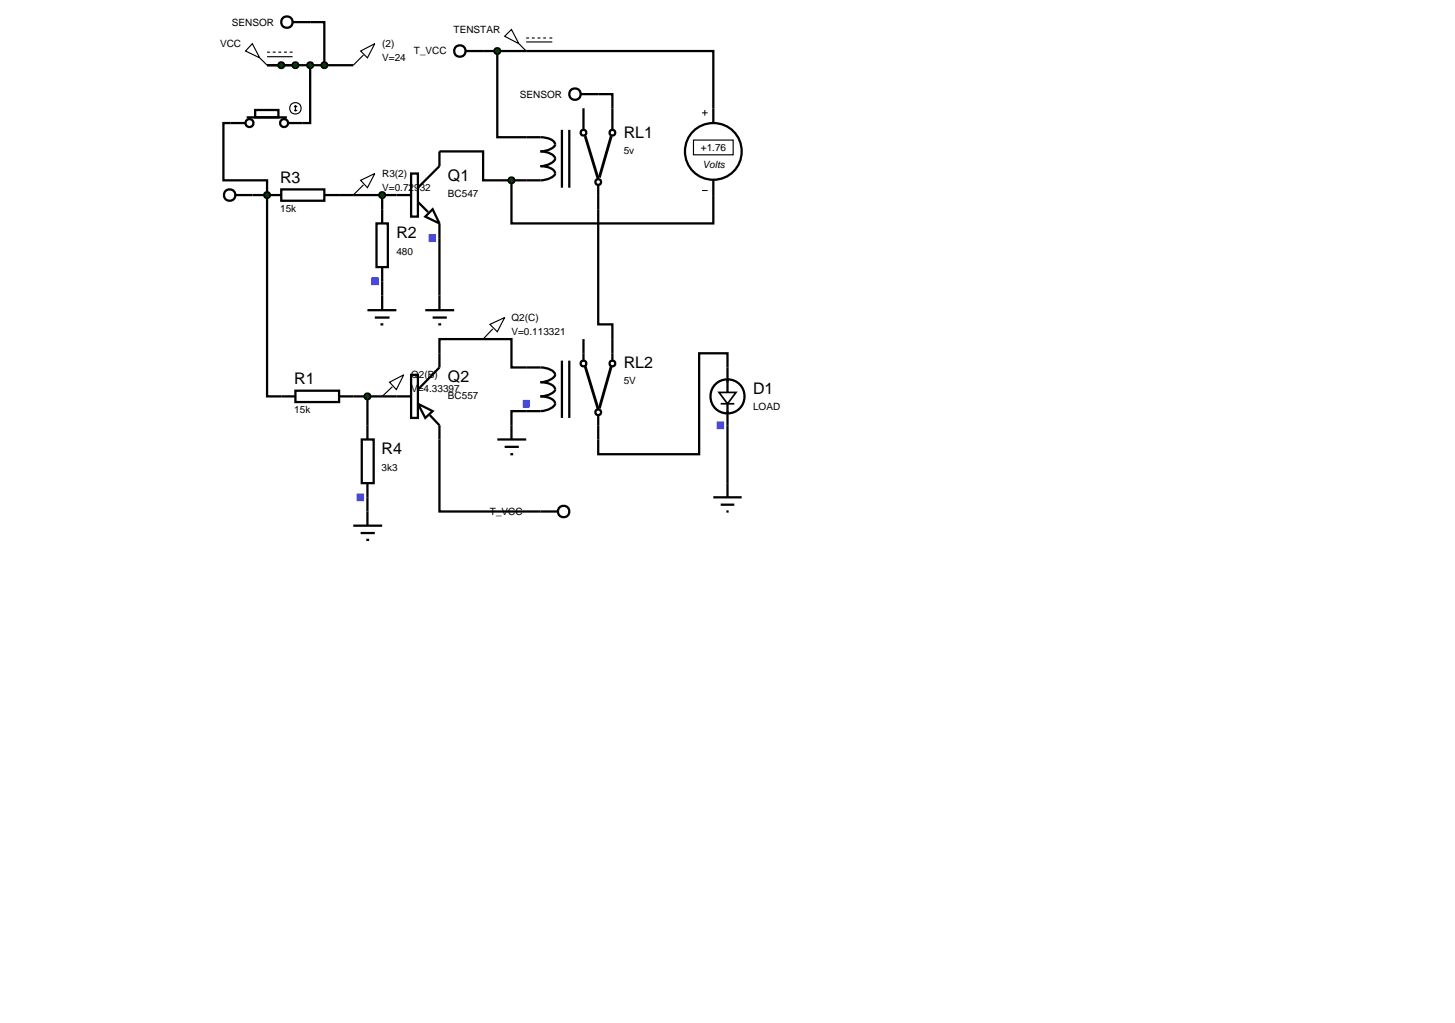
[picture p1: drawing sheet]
<svg xmlns="http://www.w3.org/2000/svg" width="257mm" height="180mm" viewBox="0 0 257 180" stroke-linecap="round" stroke-linejoin="round" font-family="sans-serif">
<g fill="none" stroke="#000" stroke-width=".4">
<path d="M47.1 11.5h15.2M54.7 11.5v10.2h-1.3M54.7 3.9h2.5v7.6M85.2 9h40.6v10.1M87.7 9v15.2h5.1a8.7 8.7 0 0 1 4.3 .3 .9 .9 0 0 1 .7 1.3 3.3 3.3 0 0 1-2.5 .9 3.3 3.3 0 0 1 2.5 1l.1 .3a2.79 2.79 0 0 1-2.6 1.3 3.2 3.2 0 0 1 2.5 .9l.1 .4a2.77 2.77 0 0 1-2.6 1.2h-5.1M102.9 19.1v3.8M105.5 16.6h2.5v6.3M40.7 21.7h-1.3v10.1h7.7v38.1h2.5M41.5 34.4h8.1M49.6 33.4h7.6v2h-7.6zM57.2 34.4h15.3M66.4 39.4h2v7.7h-2z"/>
<path d="M67.4 34.4v5M72.5 30.6h1.2v7.6h-1.2zM73.7 35.6l1.8 1.8M75 38.2l1.3-1.3 1.2 2.5zM77.5 39.4v15.3M90.2 31.8h-5v-5.1h-7.7v2.6l-3.8 3.8M90.2 31.8v7.6h35.6v-5M99.1 22.9v10.2M100.4 22.9v10.2M105.5 32.6v24.6h2.5v2.6M64.8 54.7h5.1M66.1 56h2.6"/>
<path d="M67.1 57.2h.5M67.4 47.1v7.6M75 54.7h5.1M76.3 56h2.5M77.3 57.2h.5M62.3 69.9h7.6M64.8 69.9v5.1M77.5 77.5v12.7h17.8M77.5 62.3v-2.5h12.7v5h2.6M92.8 72.5h-2.6v2.5M128.3 64.8v-2.5h-5v17.8h-17.8v-2.6M128.3 75v10.2"/>
<path d="M64.8 87.7v2.5"/>
<circle cx="40.5" cy="34.4" r="1.01"/>
<circle cx="102.9" cy="23.4" r=".51"/>
<circle cx="105.5" cy="32.1" r=".51"/>
<circle cx="108" cy="23.4" r=".51"/>
</g>
<g fill="none" stroke="#4040ff" stroke-width=".18">
<path d="M65.5 49h1.3M65.5 49.1h1.3M65.5 49.2h1.3M65.5 49.3h1.3M65.5 49.4h1.3M65.5 49.5h1.3M65.5 49.6h1.3M65.5 49.7h1.3M65.5 49.8h1.3M65.5 49.9h1.3M65.5 50h1.3M65.5 50.1h1.3"/>
<path d="M65.5 50.2h1.3M75.6 41.4h1.3M75.6 41.5h1.3M75.6 41.6h1.3M75.6 41.7h1.3M75.6 41.8h1.3M75.6 41.9h1.3M75.6 42h1.3M75.6 42.1h1.3M75.6 42.2h1.3M75.6 42.3h1.3M75.6 42.4h1.3"/>
<path d="M75.6 42.5h1.3M75.6 42.6h1.3"/>
</g>
<path d="M103.2 24l2.3 7.6M107.8 24l-2.1 7.3" fill="none" stroke="#000" stroke-width=".5"/>
<path d="M67.1 34l.3-.1-.5 .5zM67.4 33.9l.3 .1 .2 .4zM67.4 34.9l.5-.5-.2 .4zM66.9 34.4l.5 .5-.4-.2z" fill="#004000" stroke="#000" stroke-width=".4"/>
<path d="M67.4 33.9l.5 .5-.5 .5-.5-.5z" fill="#004000"/>
<g fill="none" stroke="#000" stroke-width=".4">
<path d="M45 19.4h4.1v1.3h-4.1zM40.7 21.7h2.6M43.5 20.7h7.1M50.9 21.7h2.5"/>
<circle cx="44" cy="21.7" r=".7"/>
<circle cx="50.1" cy="21.7" r=".7"/>
</g>
<g fill="none" stroke="#000" stroke-width=".2">
<path d="M51.9 19.4l.2 .2M52.1 18.6v1M52.1 18.6l-.2 .3M52.1 18.6l.3 .3M52.4 19.4l-.3 .2"/>
<circle cx="52.1" cy="19.1" r="1.01"/>
</g>
<g fill="#004000" stroke="#000" stroke-width=".4">
<path d="M54.3 11.2l.4-.2-.5 .5zM54.7 11l.3 .1 .2 .4zM55.2 11.5l-.2 .4-.3 .1zM54.2 11.5l.5 .5-.4-.2z"/>
<path d="M46.7 34.1l.4-.2-.5 .5zM47.1 33.9l.4 .2 .1 .3zM47.1 34.9l.5-.5-.1 .3zM46.6 34.4l.5 .5-.3-.1z"/>
</g>
<g fill="#004000">
<path d="M54.2 11.5l.5-.5 .5 .5-.5 .5z"/>
<path d="M46.6 34.4l.5-.5 .5 .5-.5 .5z"/>
</g>
<path d="M44.5 7.7l1.3 2.5-2.5-1.2zM45.8 10.2l1.3 1.3M47.1 9.2h.5M47.1 10h4.5M48.1 9.2h.5M49.1 9.2h.5M50.1 9.2h.5M51.1 9.2h.5M122.3 24.7h7v2.6h-7z" fill="none" stroke="#000" stroke-width=".2"/>
<g fill="none" stroke="#000" stroke-width=".4">
<path d="M125.8 19.1v2.6M125.8 31.8v2.6"/>
<circle cx="125.8" cy="26.7" r="5"/>
</g>
<path d="M123.8 19.9h1M124.3 19.4v1M123.8 33.6h1" fill="none" stroke="#000" stroke-width=".18"/>
<path d="M89.9 31.4l.3-.1-.5 .5zM90.2 31.3l.4 .2 .1 .3zM90.2 32.3l.5-.5-.1 .3zM89.7 31.8l.5 .5-.4-.2z" fill="#004000" stroke="#000" stroke-width=".4"/>
<path d="M90.2 31.3l.5 .5-.5 .5-.5-.5z" fill="#004000"/>
<path d="M63.6 9l2.5-1.3-1.3 2.5zM64.1 9.7l-1.8 1.8M90.2 5.2l1.3 2.5-2.5-1.3zM91.5 7.7l1.3 1.3M92.8 6.7h.5M92.8 7.4h4.6M93.8 6.7h.5M94.8 6.7h.5M95.8 6.7h.5M96.9 6.7h.5M63.6 31.8l2.5-1.2-1.3 2.5zM64.1 32.6l-1.8 1.8" fill="none" stroke="#000" stroke-width=".2"/>
<g fill="none" stroke="#000" stroke-width=".4">
<path d="M82.1 9h3.1M102.9 59.8v3.8M108 59.8v3.8M69.9 69.9h2.6M72.5 66.1h1.2v7.6h-1.2zM73.7 71.2l2.6 1.3-1.3 1.2zM75.8 73.2l1.7 1.8v2.5M77.5 62.3v2.5l-3.8 3.9M87.7 77.5h5.1M89 78.8h2.5M90.2 75v2.5M92.8 64.8a8 8 0 0 1 4.3 .4 .89 .89 0 0 1 .7 1.2 3.3 3.3 0 0 1-2.5 1 3.2 3.2 0 0 1 2.5 .9l.1 .4a2.77 2.77 0 0 1-2.6 1.2 3.2 3.2 0 0 1 2.5 .9 .9 .9 0 0 1-.7 1.2 6.9 6.9 0 0 1-4.3 .5"/>
<path d="M99.1 63.6v10.1M100.4 63.6v10.1M105.5 73.2v4.3M90 80.1h.5M95.3 90.2h3.1"/>
<circle cx="81.1" cy="9" r="1.01"/>
<circle cx="102.9" cy="64.1" r=".51"/>
<circle cx="105.5" cy="72.7" r=".51"/>
<circle cx="108" cy="64.1" r=".51"/>
<circle cx="99.4" cy="90.2" r="1.01"/>
</g>
<path d="M103.2 64.6l2.3 7.6M107.8 64.6l-2.1 7.4" fill="none" stroke="#000" stroke-width=".5"/>
<g fill="none" stroke="#4040ff" stroke-width=".18">
<path d="M92.2 70.6h1.2M92.2 70.7h1.2M92.2 70.8h1.2M92.2 70.9h1.2M92.2 71h1.2M92.2 71.1h1.2M92.2 71.2h1.2M92.2 71.3h1.2M92.2 71.4h1.2M92.2 71.5h1.2M92.2 71.6h1.2M92.2 71.7h1.2"/>
<path d="M92.2 71.8h1.2"/>
</g>
<g fill="#004000" stroke="#000" stroke-width=".4">
<path d="M87.4 8.6l.3-.1-.5 .5zM87.7 8.5l.4 .2 .1 .3zM87.7 9.5l.5-.5-.2 .4zM87.2 9l.5 .5-.4-.2z"/>
<path d="M49.2 11.2l.4-.2-.5 .5zM49.6 11l.3 .1 .2 .4zM50.1 11.5l-.1 .3-.4 .2zM49.1 11.5l.5 .5-.4-.2z"/>
<path d="M51.7 11.2l.4-.2-.5 .5zM52.1 11l.4 .2 .1 .3zM52.6 11.5l-.1 .3-.4 .2zM51.6 11.5l.5 .5-.4-.2z"/>
</g>
<g fill="#004000">
<path d="M87.7 8.5l.5 .5-.5 .5-.5-.5z"/>
<path d="M49.1 11.5l.5-.5 .5 .5-.5 .5z"/>
<path d="M51.6 11.5l.5-.5 .5 .5-.5 .5z"/>
</g>
<path d="M49.6 69.9h2.5M52.1 68.9h7.7v2h-7.7zM59.8 69.9h2.5M63.8 77.5h2.1v7.7h-2.1zM64.8 75v2.5M64.8 85.2v2.5" fill="none" stroke="#000" stroke-width=".4"/>
<g fill="none" stroke="#4040ff" stroke-width=".18">
<path d="M62.9 87.1h1.3M62.9 87.2h1.3M62.9 87.3h1.3M62.9 87.4h1.3M62.9 87.5h1.3M62.9 87.6h1.3M62.9 87.7h1.3M62.9 87.8h1.3M62.9 87.9h1.3M62.9 88h1.3M62.9 88.1h1.3M62.9 88.2h1.3"/>
<path d="M62.9 88.3h1.3"/>
</g>
<path d="M64.5 69.5l.3-.1-.5 .5zM64.8 69.4l.4 .2 .1 .3zM64.8 70.4l.5-.5-.1 .3zM64.3 69.9l.5 .5-.4-.2z" fill="#004000" stroke="#000" stroke-width=".4"/>
<path d="M64.8 69.4l.5 .5-.5 .5-.5-.5z" fill="#004000"/>
<g fill="none" stroke="#000" stroke-width=".4">
<path d="M51.6 3.9h3.1M128.3 64.8v4.4M128.3 71.2v3.8M62.3 92.7h5.1M63.6 94h2.5M64.6 95.2h.5M64.8 90.2v2.5"/>
<circle cx="50.6" cy="3.9" r="1.01"/>
<circle cx="128.3" cy="69.9" r="3"/>
</g>
<path d="M86.4 57.2l2.6-1.2-1.3 2.5zM86.9 58l-1.7 1.8M68.7 67.4l2.5-1.3-1.3 2.6zM69.2 68.2l-1.8 1.7" fill="none" stroke="#000" stroke-width=".2"/>
<path d="M126.8 69.2h3l-1.5 2zM127.1 71.2h2.4" fill="none" stroke="#000" stroke-width=".3"/>
<g fill="none" stroke="#4040ff" stroke-width=".18">
<path d="M126.4 74.4h1.3M126.4 74.5h1.3M126.4 74.6h1.3M126.4 74.7h1.3M126.4 74.8h1.3M126.4 74.9h1.3M126.4 75h1.3M126.4 75.1h1.3M126.4 75.2h1.3M126.4 75.3h1.3M126.4 75.4h1.3M126.4 75.5h1.3"/>
<path d="M126.4 75.6h1.3"/>
</g>
<path d="M56.8 11.2l.4-.2-.5 .5zM57.2 11l.4 .2 .1 .3zM57.7 11.5l-.1 .3-.4 .2zM56.7 11.5l.5 .5-.4-.2z" fill="#004000" stroke="#000" stroke-width=".4"/>
<path d="M56.7 11.5l.5-.5 .5 .5-.5 .5z" fill="#004000"/>
<g fill="none" stroke="#000" stroke-width=".4">
<path d="M102.4 16.6h3.1M125.8 87.7h5M127.1 89h2.4M128.1 90.2h.4M128.3 85.2v2.5"/>
<circle cx="101.4" cy="16.6" r="1.01"/>
</g>
<g font-size="2.8">
<text x="110" y="24.3">RL1</text>
<text x="49.4" y="32.3">R3</text>
<text x="79" y="31.9">Q1</text>
<text x="69.9" y="42">R2</text>
<text x="110" y="64.9">RL2</text>
<text x="51.9" y="67.8">R1</text>
<text x="79" y="67.4">Q2</text>
<text x="132.8" y="69.5">D1</text>
<text x="67.3" y="80.1">R4</text>
</g>
<g font-size="1.8">
<text x="40.9" y="4.5">SENSOR</text>
<text x="80" y="5.8">TENSTAR</text>
<text x="38.8" y="8.3">VCC</text>
<text x="67.4" y="8.3">(2)</text>
<text x="67.4" y="10.8">V=24</text>
<text x="73" y="9.6">T_VCC</text>
<text x="91.7" y="17.2">SENSOR</text>
<text x="110" y="27.1">5v</text>
<text x="123.6" y="26.6">+1.76</text>
<text x="123.9" y="29.6">Volts</text>
<text x="67.4" y="31.2">R3(2)</text>
<text x="67.4" y="33.6">V=0.72932</text>
<text x="79" y="34.7">BC547</text>
<text x="49.4" y="37.4">15k</text>
<text x="69.9" y="44.9">480</text>
<text x="90.2" y="56.6">Q2(C)</text>
<text x="90.2" y="59">V=0.113321</text>
<text x="72.5" y="66.7">Q2(B)</text>
<text x="72.5" y="69.2">V=4.33397</text>
<text x="79" y="70.3">BC557</text>
<text x="110" y="67.7">5V</text>
<text x="51.9" y="72.9">15k</text>
<text x="132.8" y="72.3">LOAD</text>
<text x="67.3" y="83">3k3</text>
<text x="86.4" y="90.8">T_VCC</text>
</g>
</svg>
